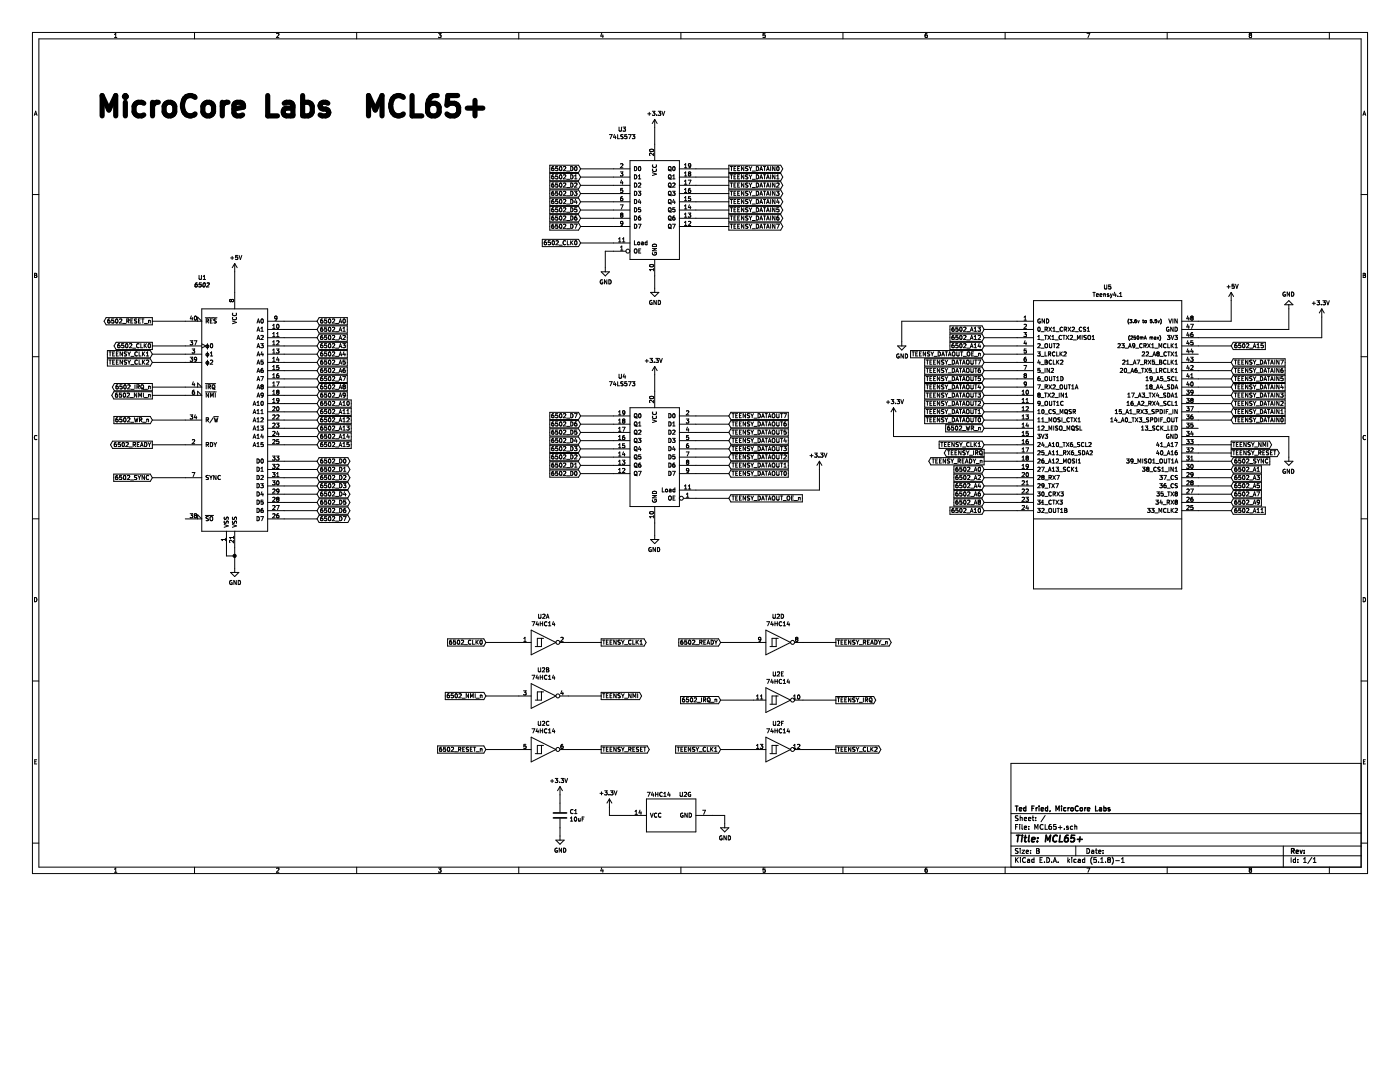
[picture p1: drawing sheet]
EESchema Schematic File Version 4
EELAYER 30 0
EELAYER END
$Descr B 17000 11000
encoding utf-8
Sheet 1 1
Title "MCL65+"
Date ""
Rev ""
Comp "Ted Fried, MicroCore Labs"
Comment1 ""
Comment2 ""
Comment3 ""
Comment4 ""
$EndDescr
Wire Wire Line
	2850 3300 2850 3550
$Comp
L power:+5V #PWR01
U 1 1
P 2850 3300
F 0 "#PWR01" H 2850 3150 50  0001 C CNN
F 1 "+5V" H 2865 3473 50  0000 C CNN
F 2 "" H 2850 3300 50  0001 C CNN
F 3 "" H 2850 3300 50  0001 C CNN
	1    2850 3300
	1    0    0    -1  
$EndComp
Wire Wire Line
	2850 6750 2850 6900
Connection ~ 2850 6750
Wire Wire Line
	2750 6750 2850 6750
Wire Wire Line
	2750 6650 2750 6750
Wire Wire Line
	2850 6650 2850 6750
$Comp
L power:GND #PWR02
U 1 1
P 2850 6900
F 0 "#PWR02" H 2850 6650 50  0001 C CNN
F 1 "GND" H 2855 6727 50  0000 C CNN
F 2 "" H 2850 6900 50  0001 C CNN
F 3 "" H 2850 6900 50  0001 C CNN
	1    2850 6900
	1    0    0    -1  
$EndComp
Text GLabel 1850 5800 0    50   Input ~ 0
6502_SYNC
Wire Wire Line
	1850 5800 2250 5800
Text GLabel 1850 3900 0    50   Output ~ 0
6502_RESET_n
Wire Wire Line
	1850 3900 2250 3900
Text GLabel 1850 5400 0    50   Output ~ 0
6502_READY
Wire Wire Line
	1850 5400 2250 5400
Text GLabel 1850 5100 0    50   Input ~ 0
6502_WR_n
Wire Wire Line
	1850 5100 2250 5100
Text GLabel 1850 4800 0    50   Output ~ 0
6502_NMI_n
Wire Wire Line
	1850 4800 2250 4800
Text GLabel 1850 4700 0    50   Output ~ 0
6502_IRQ_n
Wire Wire Line
	1850 4700 2250 4700
Text GLabel 1850 4400 0    50   Input ~ 0
TEENSY_CLK2
Wire Wire Line
	1850 4400 2250 4400
Text GLabel 1850 4300 0    50   Input ~ 0
TEENSY_CLK1
Wire Wire Line
	1850 4300 2250 4300
Text GLabel 1850 4200 0    50   Output ~ 0
6502_CLK0
Wire Wire Line
	1850 4200 2250 4200
Text GLabel 3850 5400 2    50   Input ~ 0
6502_A15
Text GLabel 3850 5300 2    50   Input ~ 0
6502_A14
Text GLabel 3850 5200 2    50   Input ~ 0
6502_A13
Text GLabel 3850 5100 2    50   Input ~ 0
6502_A12
Text GLabel 3850 5000 2    50   Input ~ 0
6502_A11
Text GLabel 3850 4900 2    50   Input ~ 0
6502_A10
Text GLabel 3850 4800 2    50   Input ~ 0
6502_A9
Text GLabel 3850 4700 2    50   Input ~ 0
6502_A8
Text GLabel 3850 4600 2    50   Input ~ 0
6502_A7
Text GLabel 3850 4500 2    50   Input ~ 0
6502_A6
Text GLabel 3850 4400 2    50   Input ~ 0
6502_A5
Text GLabel 3850 4300 2    50   Input ~ 0
6502_A4
Text GLabel 3850 4200 2    50   Input ~ 0
6502_A3
Text GLabel 3850 4100 2    50   Input ~ 0
6502_A2
Text GLabel 3850 4000 2    50   Input ~ 0
6502_A1
Wire Wire Line
	3850 4600 3450 4600
Wire Wire Line
	3850 4500 3450 4500
Wire Wire Line
	3850 4400 3450 4400
Wire Wire Line
	3850 4300 3450 4300
Wire Wire Line
	3850 4200 3450 4200
Wire Wire Line
	3850 4100 3450 4100
Wire Wire Line
	3850 4000 3450 4000
Text GLabel 3850 3900 2    50   Input ~ 0
6502_A0
Wire Wire Line
	3850 3900 3450 3900
Wire Wire Line
	3850 5400 3450 5400
Wire Wire Line
	3850 5300 3450 5300
Wire Wire Line
	3850 5200 3450 5200
Wire Wire Line
	3850 5100 3450 5100
Wire Wire Line
	3850 5000 3450 5000
Wire Wire Line
	3850 4900 3450 4900
Wire Wire Line
	3850 4800 3450 4800
Wire Wire Line
	3850 4700 3450 4700
Text GLabel 3850 6300 2    50   BiDi ~ 0
6502_D7
Wire Wire Line
	3850 6300 3450 6300
Text GLabel 3850 6200 2    50   BiDi ~ 0
6502_D6
Wire Wire Line
	3850 6200 3450 6200
Text GLabel 3850 6100 2    50   BiDi ~ 0
6502_D5
Wire Wire Line
	3850 6100 3450 6100
Text GLabel 3850 6000 2    50   BiDi ~ 0
6502_D4
Wire Wire Line
	3850 6000 3450 6000
Text GLabel 3850 5900 2    50   BiDi ~ 0
6502_D3
Wire Wire Line
	3850 5900 3450 5900
Text GLabel 3850 5800 2    50   BiDi ~ 0
6502_D2
Wire Wire Line
	3850 5800 3450 5800
Text GLabel 3850 5700 2    50   BiDi ~ 0
6502_D1
Wire Wire Line
	3850 5700 3450 5700
Text GLabel 3850 5600 2    50   BiDi ~ 0
6502_D0
Wire Wire Line
	3850 5600 3450 5600
$Comp
L 65xx:6502 U1
U 1 1
P 2850 5100
F 0 "U1" H 2456 6831 50  0000 C CNN
F 1 "6502" H 2457 6740 50  0000 C CIB
F 2 "Package_DIP:DIP-40_W15.24mm" H 2850 7100 50  0001 C CNN
F 3 "http://www.6502.org/documents/datasheets/mos/mos_6500_mpu_mar_1980.pdf" H 2850 7000 50  0001 C CNN
	1    2850 5100
	1    0    0    -1  
$EndComp
Wire Wire Line
	8850 2750 8450 2750
Wire Wire Line
	8850 2650 8450 2650
Wire Wire Line
	8850 2550 8450 2550
Wire Wire Line
	8850 2450 8450 2450
Wire Wire Line
	8850 2350 8450 2350
Wire Wire Line
	8850 2250 8450 2250
Wire Wire Line
	8850 2150 8450 2150
Text GLabel 8850 2050 2    50   Output ~ 0
TEENSY_DATAIN0
Wire Wire Line
	8850 2050 8450 2050
Text GLabel 8850 2150 2    50   Output ~ 0
TEENSY_DATAIN1
Text GLabel 8850 2250 2    50   Output ~ 0
TEENSY_DATAIN2
Text GLabel 8850 2350 2    50   Output ~ 0
TEENSY_DATAIN3
Text GLabel 8850 2450 2    50   Output ~ 0
TEENSY_DATAIN4
Text GLabel 8850 2550 2    50   Output ~ 0
TEENSY_DATAIN5
Text GLabel 8850 2650 2    50   Output ~ 0
TEENSY_DATAIN6
Text GLabel 8850 2750 2    50   Output ~ 0
TEENSY_DATAIN7
Wire Wire Line
	7950 3350 7950 3500
$Comp
L power:GND #PWR06
U 1 1
P 7950 3500
F 0 "#PWR06" H 7950 3250 50  0001 C CNN
F 1 "GND" H 7955 3327 50  0000 C CNN
F 2 "" H 7950 3500 50  0001 C CNN
F 3 "" H 7950 3500 50  0001 C CNN
	1    7950 3500
	1    0    0    -1  
$EndComp
Wire Wire Line
	7950 1550 7950 1750
$Comp
L power:GND #PWR04
U 1 1
P 7350 3250
F 0 "#PWR04" H 7350 3000 50  0001 C CNN
F 1 "GND" H 7355 3077 50  0000 C CNN
F 2 "" H 7350 3250 50  0001 C CNN
F 3 "" H 7350 3250 50  0001 C CNN
	1    7350 3250
	1    0    0    -1  
$EndComp
Wire Wire Line
	7450 3050 7350 3050
Wire Wire Line
	7350 3050 7350 3250
Wire Wire Line
	7950 4550 7950 4750
$Comp
L power:+3.3V #PWR07
U 1 1
P 7950 4550
F 0 "#PWR07" H 7950 4400 50  0001 C CNN
F 1 "+3.3V" H 7965 4723 50  0000 C CNN
F 2 "" H 7950 4550 50  0001 C CNN
F 3 "" H 7950 4550 50  0001 C CNN
	1    7950 4550
	-1   0    0    -1  
$EndComp
$Comp
L power:GND #PWR08
U 1 1
P 7950 6500
F 0 "#PWR08" H 7950 6250 50  0001 C CNN
F 1 "GND" H 7955 6327 50  0000 C CNN
F 2 "" H 7950 6500 50  0001 C CNN
F 3 "" H 7950 6500 50  0001 C CNN
	1    7950 6500
	-1   0    0    -1  
$EndComp
Wire Wire Line
	7950 6350 7950 6500
Text GLabel 8850 5750 2    50   Input ~ 0
TEENSY_DATAOUT0
Text GLabel 8850 5650 2    50   Input ~ 0
TEENSY_DATAOUT1
Text GLabel 8850 5550 2    50   Input ~ 0
TEENSY_DATAOUT2
Text GLabel 8850 5450 2    50   Input ~ 0
TEENSY_DATAOUT3
Text GLabel 8850 5350 2    50   Input ~ 0
TEENSY_DATAOUT4
Text GLabel 8850 5250 2    50   Input ~ 0
TEENSY_DATAOUT5
Text GLabel 8850 5150 2    50   Input ~ 0
TEENSY_DATAOUT6
Wire Wire Line
	8850 5050 8450 5050
Text GLabel 8850 5050 2    50   Input ~ 0
TEENSY_DATAOUT7
Wire Wire Line
	8850 5150 8450 5150
Wire Wire Line
	8850 5250 8450 5250
Wire Wire Line
	8850 5350 8450 5350
Wire Wire Line
	8850 5450 8450 5450
Wire Wire Line
	8850 5550 8450 5550
Wire Wire Line
	8850 5650 8450 5650
Wire Wire Line
	8850 5750 8450 5750
$Comp
L power:+3.3V #PWR010
U 1 1
P 9950 5700
F 0 "#PWR010" H 9950 5550 50  0001 C CNN
F 1 "+3.3V" H 9965 5873 50  0000 C CNN
F 2 "" H 9950 5700 50  0001 C CNN
F 3 "" H 9950 5700 50  0001 C CNN
	1    9950 5700
	-1   0    0    -1  
$EndComp
Wire Wire Line
	8450 5950 9950 5950
Wire Wire Line
	9950 5700 9950 5950
Text GLabel 8850 6050 2    50   Input ~ 0
TEENSY_DATAOUT_OE_n
Wire Wire Line
	8850 6050 8450 6050
$Comp
L power:+3.3V #PWR05
U 1 1
P 7950 1550
F 0 "#PWR05" H 7950 1400 50  0001 C CNN
F 1 "+3.3V" H 7965 1723 50  0000 C CNN
F 2 "" H 7950 1550 50  0001 C CNN
F 3 "" H 7950 1550 50  0001 C CNN
	1    7950 1550
	1    0    0    -1  
$EndComp
Wire Wire Line
	7050 2950 7450 2950
Text GLabel 7050 2950 0    50   Input ~ 0
6502_CLK0
Text GLabel 10150 9100 2    50   Output ~ 0
TEENSY_CLK2
$Comp
L power:GND #PWR09
U 1 1
P 8800 10000
F 0 "#PWR09" H 8800 9750 50  0001 C CNN
F 1 "GND" H 8805 9827 50  0000 C CNN
F 2 "" H 8800 10000 50  0001 C CNN
F 3 "" H 8800 10000 50  0001 C CNN
	1    8800 10000
	1    0    0    -1  
$EndComp
Wire Wire Line
	8800 10000 8800 9900
Wire Wire Line
	8800 9900 8650 9900
$Comp
L power:+3.3V #PWR03
U 1 1
P 7400 9800
F 0 "#PWR03" H 7400 9650 50  0001 C CNN
F 1 "+3.3V" H 7415 9973 50  0000 C CNN
F 2 "" H 7400 9800 50  0001 C CNN
F 3 "" H 7400 9800 50  0001 C CNN
	1    7400 9800
	-1   0    0    -1  
$EndComp
Wire Wire Line
	7650 9900 7400 9900
Wire Wire Line
	7400 9900 7400 9800
Wire Wire Line
	7050 2050 7450 2050
Text GLabel 7050 2050 0    50   Input ~ 0
6502_D0
Wire Wire Line
	7050 2150 7450 2150
Text GLabel 7050 2150 0    50   Input ~ 0
6502_D1
Wire Wire Line
	7050 2250 7450 2250
Text GLabel 7050 2250 0    50   Input ~ 0
6502_D2
Wire Wire Line
	7050 2350 7450 2350
Text GLabel 7050 2350 0    50   Input ~ 0
6502_D3
Wire Wire Line
	7050 2450 7450 2450
Text GLabel 7050 2450 0    50   Input ~ 0
6502_D4
Wire Wire Line
	7050 2550 7450 2550
Text GLabel 7050 2550 0    50   Input ~ 0
6502_D5
Wire Wire Line
	7050 2650 7450 2650
Text GLabel 7050 2650 0    50   Input ~ 0
6502_D6
Wire Wire Line
	7050 2750 7450 2750
Text GLabel 7050 2750 0    50   Input ~ 0
6502_D7
$Comp
L 74xx:74LS573 U3
U 1 1
P 7950 2550
F 0 "U3" H 7556 3531 50  0000 C CNN
F 1 "74LS573" H 7556 3440 50  0000 C CNN
F 2 "Package_DIP:DIP-20_W7.62mm_Socket" H 7950 2550 50  0001 C CNN
F 3 "74xx/74hc573.pdf" H 7950 2550 50  0001 C CNN
	1    7950 2550
	1    0    0    -1  
$EndComp
$Comp
L 74xx:74LS573 U4
U 1 1
P 7950 5550
F 0 "U4" H 8344 6531 50  0000 C CNN
F 1 "74LS573" H 8344 6440 50  0000 C CNN
F 2 "Package_DIP:DIP-20_W7.62mm_Socket" H 7950 5550 50  0001 C CNN
F 3 "74xx/74hc573.pdf" H 7950 5550 50  0001 C CNN
	1    7950 5550
	-1   0    0    -1  
$EndComp
Wire Wire Line
	7050 5750 7450 5750
Text GLabel 7050 5750 0    50   Input ~ 0
6502_D0
Wire Wire Line
	7050 5650 7450 5650
Text GLabel 7050 5650 0    50   Input ~ 0
6502_D1
Wire Wire Line
	7050 5550 7450 5550
Text GLabel 7050 5550 0    50   Input ~ 0
6502_D2
Wire Wire Line
	7050 5450 7450 5450
Text GLabel 7050 5450 0    50   Input ~ 0
6502_D3
Wire Wire Line
	7050 5350 7450 5350
Text GLabel 7050 5350 0    50   Input ~ 0
6502_D4
Wire Wire Line
	7050 5250 7450 5250
Text GLabel 7050 5250 0    50   Input ~ 0
6502_D5
Wire Wire Line
	7050 5150 7450 5150
Text GLabel 7050 5150 0    50   Input ~ 0
6502_D6
Wire Wire Line
	7050 5050 7450 5050
Text GLabel 7050 5050 0    50   Input ~ 0
6502_D7
Wire Wire Line
	14950 4400 14550 4400
Wire Wire Line
	14950 4500 14550 4500
Wire Wire Line
	14950 4600 14550 4600
Wire Wire Line
	14950 4700 14550 4700
Wire Wire Line
	14950 4800 14550 4800
Wire Wire Line
	14950 4900 14550 4900
Wire Wire Line
	14950 5000 14550 5000
Text GLabel 14950 5100 2    50   Input ~ 0
TEENSY_DATAIN0
Wire Wire Line
	14950 5100 14550 5100
Text GLabel 14950 5000 2    50   Input ~ 0
TEENSY_DATAIN1
Text GLabel 14950 4900 2    50   Input ~ 0
TEENSY_DATAIN2
Text GLabel 14950 4800 2    50   Input ~ 0
TEENSY_DATAIN3
Text GLabel 14950 4700 2    50   Input ~ 0
TEENSY_DATAIN4
Text GLabel 14950 4600 2    50   Input ~ 0
TEENSY_DATAIN5
Text GLabel 14950 4500 2    50   Input ~ 0
TEENSY_DATAIN6
Text GLabel 14950 4400 2    50   Input ~ 0
TEENSY_DATAIN7
Text GLabel 11950 5000 0    50   Input ~ 0
TEENSY_DATAOUT1
Text GLabel 11950 4900 0    50   Input ~ 0
TEENSY_DATAOUT2
Text GLabel 11950 4800 0    50   Input ~ 0
TEENSY_DATAOUT3
Text GLabel 11950 4700 0    50   Input ~ 0
TEENSY_DATAOUT4
Text GLabel 11950 4600 0    50   Input ~ 0
TEENSY_DATAOUT5
Text GLabel 11950 4500 0    50   Input ~ 0
TEENSY_DATAOUT6
Wire Wire Line
	11950 4400 12350 4400
Text GLabel 11950 4400 0    50   Input ~ 0
TEENSY_DATAOUT7
Wire Wire Line
	11950 4500 12350 4500
Wire Wire Line
	11950 4600 12350 4600
Wire Wire Line
	11950 4700 12350 4700
Wire Wire Line
	11950 4800 12350 4800
Wire Wire Line
	11950 4900 12350 4900
Wire Wire Line
	11950 5000 12350 5000
Wire Wire Line
	11950 5100 12350 5100
Wire Wire Line
	11950 5400 12350 5400
Text GLabel 11950 5400 0    50   Input ~ 0
TEENSY_CLK1
Text GLabel 14950 4200 2    50   Input ~ 0
6502_A15
Text GLabel 11950 4200 0    50   Input ~ 0
6502_A14
Text GLabel 11950 4000 0    50   Input ~ 0
6502_A13
Text GLabel 11950 4100 0    50   Input ~ 0
6502_A12
Wire Wire Line
	14950 4200 14550 4200
Wire Wire Line
	11950 4200 12350 4200
Wire Wire Line
	11950 4000 12350 4000
Wire Wire Line
	11950 4100 12350 4100
Text GLabel 14950 6200 2    50   Input ~ 0
6502_A11
Text GLabel 11950 6200 0    50   Input ~ 0
6502_A10
Text GLabel 14950 6100 2    50   Input ~ 0
6502_A9
Text GLabel 11950 6100 0    50   Input ~ 0
6502_A8
Wire Wire Line
	11950 6200 12350 6200
Wire Wire Line
	14950 6100 14550 6100
Wire Wire Line
	11950 6100 12350 6100
Wire Wire Line
	14950 6200 14550 6200
Text GLabel 14950 6000 2    50   Input ~ 0
6502_A7
Wire Wire Line
	14950 6000 14550 6000
Text GLabel 11950 6000 0    50   Input ~ 0
6502_A6
Wire Wire Line
	11950 6000 12350 6000
Text GLabel 11950 5900 0    50   Input ~ 0
6502_A4
Wire Wire Line
	11950 5900 12350 5900
Text GLabel 11950 5800 0    50   Input ~ 0
6502_A2
Wire Wire Line
	11950 5800 12350 5800
Text GLabel 11950 5700 0    50   Input ~ 0
6502_A0
Wire Wire Line
	11950 5700 12350 5700
Text GLabel 14950 5900 2    50   Input ~ 0
6502_A5
Wire Wire Line
	14950 5900 14550 5900
Text GLabel 14950 5800 2    50   Input ~ 0
6502_A3
Wire Wire Line
	14950 5800 14550 5800
Text GLabel 14950 5700 2    50   Input ~ 0
6502_A1
Wire Wire Line
	14950 5700 14550 5700
Text GLabel 11950 5200 0    50   Input ~ 0
6502_WR_n
Wire Wire Line
	11950 5200 12350 5200
$Comp
L power:+3.3V #PWR0101
U 1 1
P 10850 5050
F 0 "#PWR0101" H 10850 4900 50  0001 C CNN
F 1 "+3.3V" H 10865 5223 50  0000 C CNN
F 2 "" H 10850 5050 50  0001 C CNN
F 3 "" H 10850 5050 50  0001 C CNN
	1    10850 5050
	1    0    0    -1  
$EndComp
Wire Wire Line
	12350 5300 10850 5300
Wire Wire Line
	10850 5050 10850 5300
$Comp
L power:GND #PWR0102
U 1 1
P 15650 5550
F 0 "#PWR0102" H 15650 5300 50  0001 C CNN
F 1 "GND" H 15655 5377 50  0000 C CNN
F 2 "" H 15650 5550 50  0001 C CNN
F 3 "" H 15650 5550 50  0001 C CNN
	1    15650 5550
	-1   0    0    -1  
$EndComp
Wire Wire Line
	14550 5300 15650 5300
Wire Wire Line
	15650 5300 15650 5550
$Comp
L power:GND #PWR0103
U 1 1
P 10950 4150
F 0 "#PWR0103" H 10950 3900 50  0001 C CNN
F 1 "GND" H 10955 3977 50  0000 C CNN
F 2 "" H 10950 4150 50  0001 C CNN
F 3 "" H 10950 4150 50  0001 C CNN
	1    10950 4150
	1    0    0    -1  
$EndComp
Wire Wire Line
	10950 3900 10950 4150
Wire Wire Line
	10950 3900 12350 3900
Wire Wire Line
	15650 4000 15650 3750
Wire Wire Line
	14550 4000 15650 4000
$Comp
L power:GND #PWR0104
U 1 1
P 15650 3750
F 0 "#PWR0104" H 15650 3500 50  0001 C CNN
F 1 "GND" H 15655 3577 50  0000 C CNN
F 2 "" H 15650 3750 50  0001 C CNN
F 3 "" H 15650 3750 50  0001 C CNN
	1    15650 3750
	-1   0    0    1   
$EndComp
$Comp
L power:+3.3V #PWR0105
U 1 1
P 16050 3850
F 0 "#PWR0105" H 16050 3700 50  0001 C CNN
F 1 "+3.3V" H 16065 4023 50  0000 C CNN
F 2 "" H 16050 3850 50  0001 C CNN
F 3 "" H 16050 3850 50  0001 C CNN
	1    16050 3850
	-1   0    0    -1  
$EndComp
Wire Wire Line
	14550 4100 16050 4100
Wire Wire Line
	16050 3850 16050 4100
Wire Wire Line
	14950 3650 14950 3900
$Comp
L power:+5V #PWR0106
U 1 1
P 14950 3650
F 0 "#PWR0106" H 14950 3500 50  0001 C CNN
F 1 "+5V" H 14965 3823 50  0000 C CNN
F 2 "" H 14950 3650 50  0001 C CNN
F 3 "" H 14950 3650 50  0001 C CNN
	1    14950 3650
	1    0    0    -1  
$EndComp
Wire Wire Line
	14550 3900 14950 3900
Wire Wire Line
	10150 7800 9750 7800
Text GLabel 8750 7800 0    50   Input ~ 0
6502_READY
Wire Wire Line
	8750 7800 9150 7800
Wire Wire Line
	8750 8500 9150 8500
Text GLabel 8750 8500 0    50   Input ~ 0
6502_IRQ_n
Text GLabel 10150 8500 2    50   Output ~ 0
TEENSY_IRQ
Wire Wire Line
	10150 8500 9750 8500
Text GLabel 7300 7800 2    50   Output ~ 0
TEENSY_CLK1
Text GLabel 7300 8450 2    50   Output ~ 0
TEENSY_NMI
$Comp
L 74xx:74HC14 U2
U 5 1
P 9450 8500
F 0 "U2" H 9450 8817 50  0000 C CNN
F 1 "74HC14" H 9450 8726 50  0000 C CNN
F 2 "Package_DIP:DIP-14_W7.62mm_Socket" H 9450 8500 50  0001 C CNN
F 3 "http://www.ti.com/lit/gpn/sn74HC14" H 9450 8500 50  0001 C CNN
	5    9450 8500
	1    0    0    -1  
$EndComp
$Comp
L 74xx:74HC14 U2
U 7 1
P 8150 9900
F 0 "U2" V 8400 9650 50  0000 L CNN
F 1 "74HC14" V 8400 9900 50  0000 L CNN
F 2 "Package_DIP:DIP-14_W7.62mm_Socket" H 8150 9900 50  0001 C CNN
F 3 "http://www.ti.com/lit/gpn/sn74HC14" H 8150 9900 50  0001 C CNN
	7    8150 9900
	0    -1   -1   0   
$EndComp
$Comp
L 74xx:74HC14 U2
U 6 1
P 9450 9100
F 0 "U2" H 9450 9417 50  0000 C CNN
F 1 "74HC14" H 9450 9326 50  0000 C CNN
F 2 "Package_DIP:DIP-14_W7.62mm_Socket" H 9450 9100 50  0001 C CNN
F 3 "http://www.ti.com/lit/gpn/sn74HC14" H 9450 9100 50  0001 C CNN
	6    9450 9100
	1    0    0    -1  
$EndComp
Text GLabel 5900 9100 0    50   Input ~ 0
6502_RESET_n
Wire Wire Line
	5900 7800 6300 7800
Text GLabel 5900 7800 0    50   Input ~ 0
6502_CLK0
Wire Wire Line
	7300 7800 6900 7800
Text GLabel 7300 9100 2    50   Output ~ 0
TEENSY_RESET
Wire Wire Line
	7300 8450 6900 8450
Wire Wire Line
	7300 9100 6900 9100
Wire Wire Line
	5900 8450 6300 8450
Text GLabel 5900 8450 0    50   Input ~ 0
6502_NMI_n
Wire Wire Line
	5900 9100 6300 9100
$Comp
L 74xx:74HC14 U2
U 3 1
P 6600 9100
F 0 "U2" H 6600 9417 50  0000 C CNN
F 1 "74HC14" H 6600 9326 50  0000 C CNN
F 2 "Package_DIP:DIP-14_W7.62mm_Socket" H 6600 9100 50  0001 C CNN
F 3 "http://www.ti.com/lit/gpn/sn74HC14" H 6600 9100 50  0001 C CNN
	3    6600 9100
	1    0    0    -1  
$EndComp
$Comp
L 74xx:74HC14 U2
U 2 1
P 6600 8450
F 0 "U2" H 6600 8767 50  0000 C CNN
F 1 "74HC14" H 6600 8676 50  0000 C CNN
F 2 "Package_DIP:DIP-14_W7.62mm_Socket" H 6600 8450 50  0001 C CNN
F 3 "http://www.ti.com/lit/gpn/sn74HC14" H 6600 8450 50  0001 C CNN
	2    6600 8450
	1    0    0    -1  
$EndComp
$Comp
L 74xx:74HC14 U2
U 1 1
P 6600 7800
F 0 "U2" H 6600 8117 50  0000 C CNN
F 1 "74HC14" H 6600 8026 50  0000 C CNN
F 2 "Package_DIP:DIP-14_W7.62mm_Socket" H 6600 7800 50  0001 C CNN
F 3 "http://www.ti.com/lit/gpn/sn74HC14" H 6600 7800 50  0001 C CNN
	1    6600 7800
	1    0    0    -1  
$EndComp
Wire Wire Line
	10150 9100 9750 9100
Wire Wire Line
	8750 9100 9150 9100
Text GLabel 8750 9100 0    50   Input ~ 0
TEENSY_CLK1
$Comp
L 74xx:74HC14 U2
U 4 1
P 9450 7800
F 0 "U2" H 9450 8117 50  0000 C CNN
F 1 "74HC14" H 9450 8026 50  0000 C CNN
F 2 "Package_DIP:DIP-14_W7.62mm_Socket" H 9450 7800 50  0001 C CNN
F 3 "http://www.ti.com/lit/gpn/sn74HC14" H 9450 7800 50  0001 C CNN
	4    9450 7800
	1    0    0    -1  
$EndComp
Text GLabel 14950 5400 2    50   Output ~ 0
TEENSY_NMI
Wire Wire Line
	14950 5400 14550 5400
Text GLabel 14950 5500 2    50   Output ~ 0
TEENSY_RESET
Wire Wire Line
	14950 5500 14550 5500
Wire Wire Line
	11950 5600 12350 5600
Text GLabel 11950 5600 0    50   Output ~ 0
TEENSY_READY_n
Text GLabel 11950 5500 0    50   Output ~ 0
TEENSY_IRQ
Wire Wire Line
	11950 5500 12350 5500
Wire Wire Line
	14950 5600 14550 5600
Text GLabel 14950 5600 2    50   Input ~ 0
6502_SYNC
$Comp
L teensy:Teensy4.1 U5
U 1 1
P 13450 6050
F 0 "U5" H 13450 8615 50  0000 C CNN
F 1 "Teensy4.1" H 13450 8524 50  0000 C CNN
F 2 "MCL65+:Teensy41" H 13050 6450 50  0001 C CNN
F 3 "" H 13050 6450 50  0001 C CNN
	1    13450 6050
	1    0    0    -1  
$EndComp
Text Notes 1150 1450 0    247  ~ 49
MicroCore Labs  MCL65+
Text GLabel 11950 5100 0    50   Input ~ 0
TEENSY_DATAOUT0
Text GLabel 10150 7800 2    50   Output ~ 0
TEENSY_READY_n
Text GLabel 11950 4300 0    50   Input ~ 0
TEENSY_DATAOUT_OE_n
Wire Wire Line
	11950 4300 12350 4300
$Comp
L Device:C C1
U 1 1
P 6800 9900
F 0 "C1" H 6915 9946 50  0000 L CNN
F 1 "10uF" H 6915 9855 50  0000 L CNN
F 2 "Capacitor_THT:C_Disc_D7.0mm_W2.5mm_P5.00mm" H 6838 9750 50  0001 C CNN
F 3 "~" H 6800 9900 50  0001 C CNN
	1    6800 9900
	1    0    0    -1  
$EndComp
$Comp
L power:+3.3V #PWR0107
U 1 1
P 6800 9650
F 0 "#PWR0107" H 6800 9500 50  0001 C CNN
F 1 "+3.3V" H 6815 9823 50  0000 C CNN
F 2 "" H 6800 9650 50  0001 C CNN
F 3 "" H 6800 9650 50  0001 C CNN
	1    6800 9650
	-1   0    0    -1  
$EndComp
Wire Wire Line
	6800 9750 6800 9650
$Comp
L power:GND #PWR0108
U 1 1
P 6800 10150
F 0 "#PWR0108" H 6800 9900 50  0001 C CNN
F 1 "GND" H 6805 9977 50  0000 C CNN
F 2 "" H 6800 10150 50  0001 C CNN
F 3 "" H 6800 10150 50  0001 C CNN
	1    6800 10150
	1    0    0    -1  
$EndComp
Wire Wire Line
	6800 10150 6800 10050
$EndSCHEMATC
